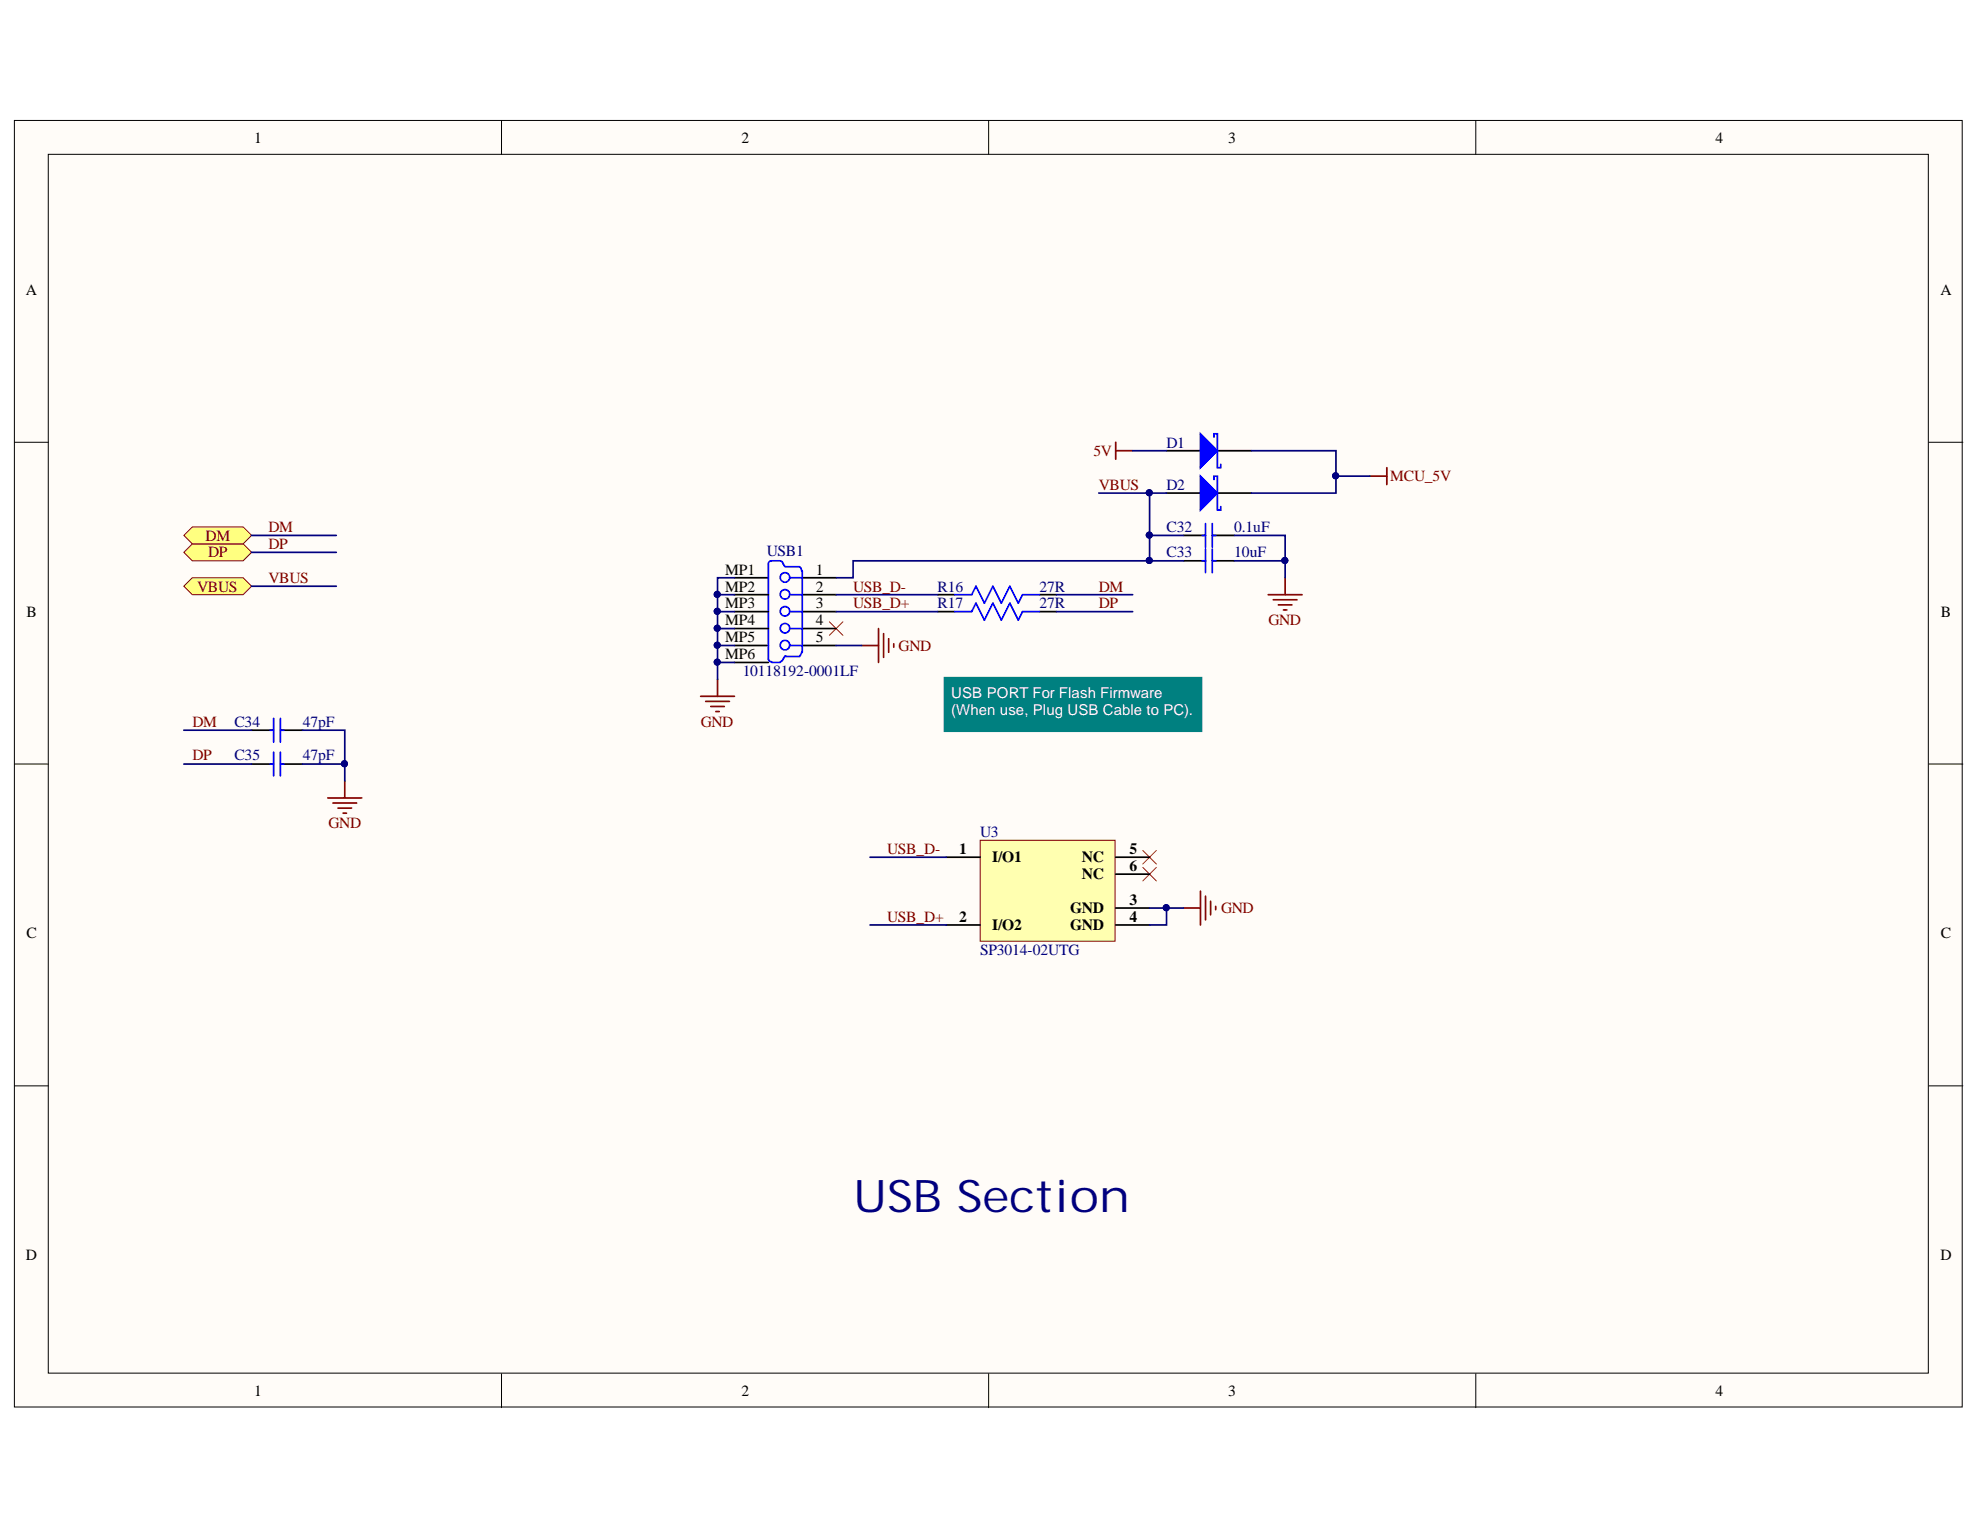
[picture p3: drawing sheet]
<svg xmlns="http://www.w3.org/2000/svg" width="279mm" height="216mm" viewBox="0 0 279 216" stroke-linecap="round" stroke-linejoin="round" font-family="sans-serif">
<g fill="#fffcf8" stroke="#000" stroke-width=".14">
<path d="M2 17h274.9v181.5h-274.9z"/>
<path d="M6.8 21.8h265.3v172h-265.3z"/>
</g>
<path d="M70.8 17v4.8M139.5 17v4.8M208.2 17v4.8M2 62.4h4.8M272.2 62.4h4.8M2 107.8h4.8M272.2 107.8h4.8M2 153.2h4.8M272.2 153.2h4.8M70.8 193.9v4.7M139.5 193.9v4.7M208.2 193.9v4.7" fill="none" stroke="#000" stroke-width=".14"/>
<path d="M167 79.1h3.1M171.1 79.1h3.1M35.5 103h3.1M35.5 107.8h3.1M39.6 103h3.1M39.6 107.8h3.1" fill="none" stroke="#000" stroke-width=".24"/>
<path d="M169.6 79.1h.5M170.1 77.5v3.3M171.1 77.5v3.3M171.1 79.1h.4M38.1 103h.5M38.1 107.8h.5M38.6 101.4v3.3M38.6 106.1v3.4M39.6 101.4v3.3M39.6 106.1v3.4M39.6 103h.4M39.6 107.8h.4" fill="none" stroke="#00f" stroke-width=".24"/>
<path d="M117 87.7l1.9 2M118.9 87.7l-1.9 2M161.3 120l1.9 1.9M161.3 122.4l1.9 1.9M163.2 120l-1.9 1.9M163.2 122.4l-1.9 1.9" fill="none" stroke="#f00" stroke-width=".14"/>
<g fill="none" stroke="#800000" stroke-width=".24">
<path d="M157.4 62.4v2.4M157.4 63.6h2.4M121.6 91.1h2.4M124 88.7v4.8M124.7 89.4v3.4M125.4 90.1v1.9M126.1 90.8v.5M179 83.9h4.7M179.7 84.6h3.3M180.4 85.4h1.9M181.1 86.1h.5M181.3 81.5v2.4"/>
<path d="M46.3 112.6h4.7M47 113.3h3.3M47.7 114h1.9M48.4 114.7h.5M48.7 110.2v2.4M167 128.1h2.4M169.4 125.7v4.8M170.1 126.5v3.3M170.8 127.2v1.9M171.5 127.9v.5"/>
</g>
<path d="M133.5 95.9h35.8v7h-35.8z" fill="#008080" stroke="#008080" stroke-width=".72"/>
<g fill="#ffff80" stroke="#800000" stroke-width=".14">
<path d="M25.9 77.9l1.2-1.2h7.2l1.2 1.2-1.2 1.2h-7.2z" fill-rule="evenodd"/>
<path d="M25.9 75.6l1.2-1.2h7.2l1.2 1.2-1.2 1.1h-7.2z" fill-rule="evenodd"/>
</g>
<g fill="none" stroke="#000" stroke-width=".24">
<path d="M103.6 91.1h4.8M103.6 81.5h4.8M103.6 83.9h4.8M103.6 86.3h4.8M103.6 88.7h4.8M103.6 93.5h4.8M113.2 91.1h4.8M113.2 81.5h4.8M113.2 83.9h4.8M113.2 86.3h4.8M113.2 88.7h4.8M132.3 83.9h2.4"/>
<path d="M132.3 86.3h2.4M146.7 83.9h2.4M146.7 86.3h2.4"/>
</g>
<g fill="none" stroke="#00f" stroke-width=".24">
<path d="M108.4 79.6v13.4M110.5 79.6l-.1-.2-.3-.3h-1.2a.43 .43 0 0 0-.5 .5M110.6 79.6l.2 .4M110.8 80h2M108.4 93l.1 .2 .4 .2M108.9 93.5h1.2M110.5 93l-.1 .2-.3 .2M110.8 92.6h2M110.9 92.5l-.3 .3v.2M111.5 83.9h1.7M111.5 88.7h1.7M111.5 86.3h1.7"/>
<path d="M111.5 91.1h1.7M111.5 81.5h1.7M112.9 80.1l.2 .5M113.1 92l-.2 .5M113.2 80.6v11.4M134.7 83.9h2.4l.6-1.2 1.2 2.4 1.2-2.4 1.2 2.4 1.2-2.4 1.2 2.4 .6-1.2h2.4M134.7 86.3h2.4l.6-1.2 1.2 2.4 1.2-2.4 1.2 2.4 1.2-2.4 1.2 2.4 .6-1.2h2.4"/>
<circle cx="110.8" cy="81.5" r=".67"/>
<circle cx="110.8" cy="91" r=".67"/>
<circle cx="110.8" cy="86.3" r=".67"/>
<circle cx="110.8" cy="88.7" r=".67"/>
<circle cx="110.8" cy="83.9" r=".67"/>
</g>
<path d="M193.3 67.2h2.4M195.7 66v2.4" fill="none" stroke="#800000" stroke-width=".24"/>
<path d="M25.9 82.7l1.2-1.2h7.2l1.2 1.2-1.2 1.2h-7.2z" fill-rule="evenodd" fill="#ffff80" stroke="#800000" stroke-width=".14"/>
<path d="M164.6 63.6h4.8M167 75.6h3.1M171.1 75.6h3.1M171.8 63.6h4.8" fill="none" stroke="#000" stroke-width=".24"/>
<path d="M169.6 75.6h.5M170.1 73.9v3.3M171.1 73.9v3.3M171.1 75.6h.4" fill="none" stroke="#00f" stroke-width=".24"/>
<path d="M169.4 61.2l2.4 2.4-2.4 2.4z" fill="#00f"/>
<path d="M169.4 61.2l2.4 2.4-2.4 2.4zM171.3 61.7v-.5h.5v4.8h.5v-.5" fill="none" stroke="#00f" stroke-width=".24"/>
<path d="M164.6 69.6h4.8M171.8 69.6h4.8" fill="none" stroke="#000" stroke-width=".24"/>
<path d="M169.4 67.2l2.4 2.4-2.4 2.4z" fill="#00f"/>
<path d="M169.4 67.2l2.4 2.4-2.4 2.4zM171.3 67.7v-.5h.5v4.8h.5v-.5" fill="none" stroke="#00f" stroke-width=".24"/>
<path d="M98.9 98.3h4.7M99.6 99h3.3M100.3 99.7h1.9M101.3 95.9v2.4M101 100.4h.5" fill="none" stroke="#800000" stroke-width=".24"/>
<path d="M138.3 118.6h19v14.2h-19z" fill="#ffffb0" stroke="#800000" stroke-width=".14"/>
<path d="M133.5 121h4.8M133.5 130.5h4.8M157.4 121h4.8M157.4 130.5h4.8M157.4 128.1h4.8M157.4 123.4h4.8" fill="none" stroke="#000" stroke-width=".24"/>
<g fill="none" stroke="#000080" stroke-width=".24">
<path d="M35.5 77.9h12M35.5 75.6h12M155 69.6h7.2M159.8 63.6h4.8M164.6 69.6h-2.4v6M167 75.6h-4.8v3.5M167 79.1h-46.6v2.4h-2.4M174.2 75.6h7.1v3.5h-7.1M176.6 63.6h11.9v6h-11.9M181.3 79.1v2.4M188.5 67.2h4.8M35.5 82.7h12"/>
<path d="M101.3 91.1h2.3M101.3 83.9h2.3M101.3 86.3h2.3M101.3 88.7h2.3M101.3 93.5h2.3M103.6 81.5h-2.3v14.4M118 91.1h3.6M118 83.9h14.3M118 86.3h14.3M149.1 83.9h10.7M149.1 86.3h10.7M25.9 103h9.6"/>
<path d="M25.9 107.8h9.6M42.7 103h6v4.8h-6M48.7 107.8v2.4M122.8 121h10.7M122.8 130.5h10.7M162.2 128.1h2.4v2.4h-2.4M164.6 128.1h2.4"/>
</g>
<g fill="#000080" stroke="#000080" stroke-width=".14">
<circle cx="164.6" cy="128.1" r=".43"/>
<circle cx="48.6" cy="107.8" r=".43"/>
<circle cx="162.2" cy="75.5" r=".43"/>
<circle cx="162.2" cy="79.1" r=".43"/>
<circle cx="181.3" cy="79.1" r=".43"/>
<circle cx="162.2" cy="69.5" r=".43"/>
<circle cx="188.5" cy="67.1" r=".43"/>
<circle cx="101.2" cy="83.9" r=".43"/>
<circle cx="101.2" cy="86.3" r=".43"/>
<circle cx="101.2" cy="88.7" r=".43"/>
<circle cx="101.2" cy="91" r=".43"/>
<circle cx="101.2" cy="93.4" r=".43"/>
</g>
<text font-size="6.3" fill="#000080" x="120.4" y="171.1">USB Section</text>
<g font-size="2.2">
<text x="35.9" y="20.1">1</text>
<text x="104.6" y="20.1">2</text>
<text x="173.3" y="20.1">3</text>
<text x="242.1" y="20.1">4</text>
<text x="3.6" y="41.6">A</text>
<text x="273.8" y="41.6">A</text>
<text x="102.4" y="81.1">MP1</text>
<text x="102.4" y="83.5">MP2</text>
<text x="115.1" y="83.5">2</text>
<text x="115.1" y="81.1">1</text>
<text x="3.7" y="87">B</text>
<text x="102.4" y="85.8">MP3</text>
<text x="102.4" y="88.2">MP4</text>
<text x="115.1" y="85.8">3</text>
<text x="115.1" y="88.2">4</text>
<text x="273.9" y="87">B</text>
<text x="102.4" y="90.7">MP5</text>
<text x="102.4" y="93">MP6</text>
<text x="115.1" y="90.7">5</text>
<text x="135.3" y="120.5">1</text>
<text x="140" y="121.7">I/O1</text>
<text x="152.7" y="121.7">NC</text>
<text x="152.7" y="124.1">NC</text>
<text x="159.4" y="120.5">5</text>
<text x="159.4" y="122.9">6</text>
<text x="135.3" y="130.1">2</text>
<text x="140" y="131.2">I/O2</text>
<text x="151" y="128.9">GND</text>
<text x="151" y="131.2">GND</text>
<text x="159.4" y="127.7">3</text>
<text x="159.4" y="130.1">4</text>
<text x="3.7" y="132.4">C</text>
<text x="273.9" y="132.4">C</text>
<text x="3.6" y="177.8">D</text>
<text x="273.8" y="177.8">D</text>
<text x="35.9" y="196.9">1</text>
<text x="104.6" y="196.9">2</text>
<text x="173.3" y="196.9">3</text>
<text x="242.1" y="196.9">4</text>
</g>
<g font-size="2.2" fill="#800000">
<text x="154.3" y="64.4">5V</text>
<text x="155" y="69.1">VBUS</text>
<text x="196.2" y="67.9">MCU_5V</text>
<text x="29" y="76.3">DM</text>
<text x="37.9" y="75.1">DM</text>
<text x="37.9" y="77.5">DP</text>
<text x="27.8" y="83.5">VBUS</text>
<text x="29.4" y="78.6">DP</text>
<text x="37.9" y="82.3">VBUS</text>
<text x="120.4" y="83.5">USB_D-</text>
<text x="155" y="83.5">DM</text>
<text x="120.4" y="85.8">USB_D+</text>
<text x="155" y="85.8">DP</text>
<text x="179" y="88.2">GND</text>
<text x="126.8" y="91.8">GND</text>
<text x="27.2" y="102.6">DM</text>
<text x="27.2" y="107.3">DP</text>
<text x="98.9" y="102.6">GND</text>
<text x="46.4" y="116.9">GND</text>
<text x="125.2" y="120.5">USB_D-</text>
<text x="125.2" y="130.1">USB_D+</text>
<text x="172.3" y="128.9">GND</text>
</g>
<g font-size="2.2" fill="#000080">
<text x="164.6" y="63.2">D1</text>
<text x="164.6" y="69.1">D2</text>
<text x="164.6" y="75.1">C32</text>
<text x="174.2" y="75.1">0.1uF</text>
<text x="108.2" y="78.4">USB1</text>
<text x="132.3" y="83.5">R16</text>
<text x="146.7" y="83.5">27R</text>
<text x="164.6" y="78.6">C33</text>
<text x="174.2" y="78.6">10uF</text>
<text x="132.3" y="85.8">R17</text>
<text x="146.7" y="85.8">27R</text>
<text x="104.8" y="95.4">10118192-0001LF</text>
<text x="33.1" y="102.6">C34</text>
<text x="33.1" y="107.3">C35</text>
<text x="42.7" y="102.6">47pF</text>
<text x="42.7" y="107.3">47pF</text>
<text x="138.3" y="118.1">U3</text>
<text x="138.3" y="134.8">SP3014-02UTG</text>
</g>
<g font-size="2.1" fill="#fff">
<text x="134.2" y="98.5">USB PORT For Flash Firmware</text>
<text x="134.2" y="100.9">(When use, Plug USB Cable to PC).</text>
</g>
</svg>
